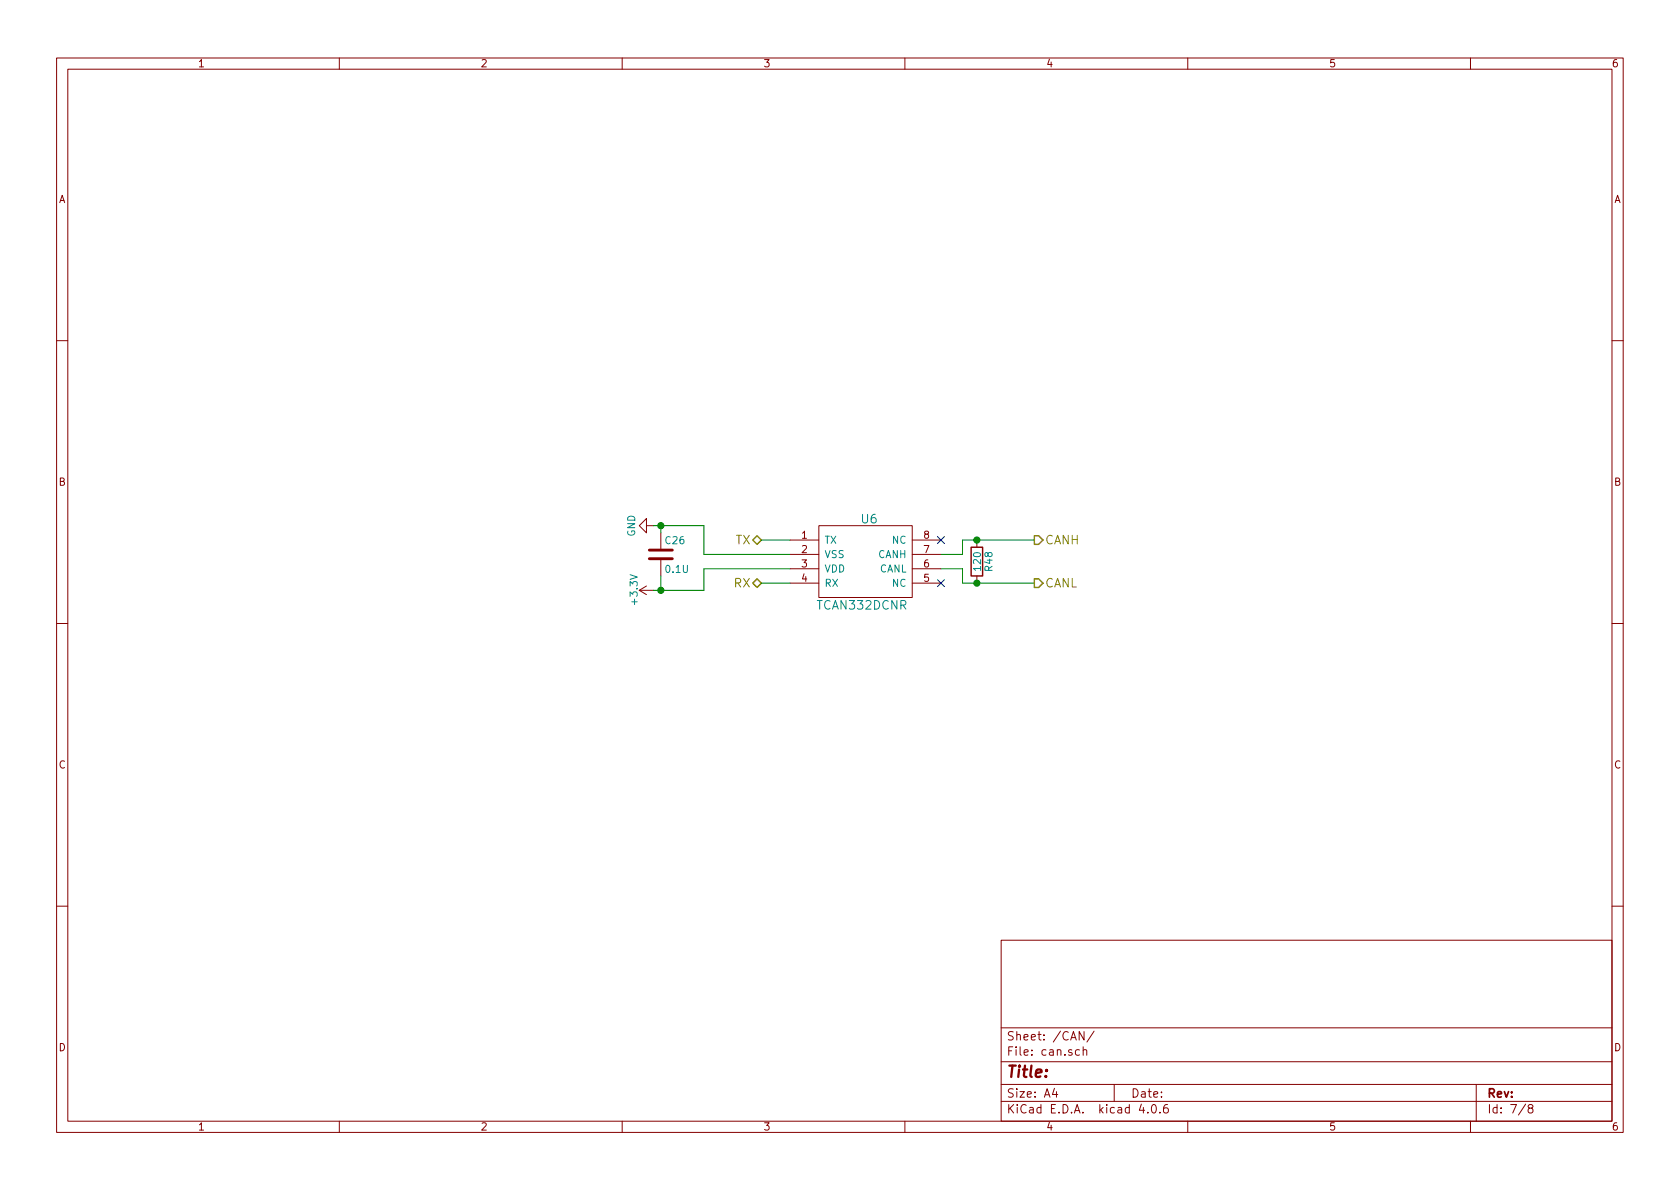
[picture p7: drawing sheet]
EESchema Schematic File Version 2
LIBS:power
LIBS:device
LIBS:transistors
LIBS:conn
LIBS:linear
LIBS:regul
LIBS:74xx
LIBS:cmos4000
LIBS:adc-dac
LIBS:memory
LIBS:xilinx
LIBS:microcontrollers
LIBS:dsp
LIBS:microchip
LIBS:analog_switches
LIBS:motorola
LIBS:texas
LIBS:intel
LIBS:audio
LIBS:interface
LIBS:digital-audio
LIBS:philips
LIBS:display
LIBS:cypress
LIBS:siliconi
LIBS:opto
LIBS:atmel
LIBS:contrib
LIBS:valves
LIBS:Symbols_DCDC-ACDC-Converter_RevC_20Jul2012
LIBS:Symbols_EN60617_13Mar2013
LIBS:Symbols_EN60617-10_HF-Radio_DRAFT_12Sep2013
LIBS:Symbols_ICs-Diskrete_RevD10
LIBS:Symbols_ICs-Opto_RevB_16Sep2013
LIBS:Symbols_Microcontroller_Philips-NXP_RevA_06Oct2013
LIBS:Symbols_Socket-DIN41612_RevA
LIBS:Symbols_Transformer-Diskrete_RevA
LIBS:SymbolsSimilarEN60617+oldDIN617-RevE8
LIBS:74xgxx
LIBS:ac-dc
LIBS:actel
LIBS:allegro
LIBS:Altera
LIBS:analog_devices
LIBS:battery_management
LIBS:bbd
LIBS:bosch
LIBS:brooktre
LIBS:cmos_ieee
LIBS:dc-dc
LIBS:diode
LIBS:elec-unifil
LIBS:ESD_Protection
LIBS:ftdi
LIBS:gennum
LIBS:graphic
LIBS:hc11
LIBS:ir
LIBS:Lattice
LIBS:leds
LIBS:logo
LIBS:maxim
LIBS:mechanical
LIBS:microchip_dspic33dsc
LIBS:microchip_pic10mcu
LIBS:microchip_pic12mcu
LIBS:microchip_pic16mcu
LIBS:microchip_pic18mcu
LIBS:microchip_pic24mcu
LIBS:microchip_pic32mcu
LIBS:modules
LIBS:motor_drivers
LIBS:motors
LIBS:msp430
LIBS:nordicsemi
LIBS:nxp
LIBS:nxp_armmcu
LIBS:onsemi
LIBS:Oscillators
LIBS:Power_Management
LIBS:powerint
LIBS:pspice
LIBS:references
LIBS:relays
LIBS:rfcom
LIBS:sensors
LIBS:silabs
LIBS:stm8
LIBS:stm32
LIBS:supertex
LIBS:switches
LIBS:transf
LIBS:triac_thyristor
LIBS:ttl_ieee
LIBS:video
LIBS:wiznet
LIBS:Worldsemi
LIBS:Xicor
LIBS:zetex
LIBS:Zilog
LIBS:BMS_V2-cache
EELAYER 25 0
EELAYER END
$Descr A4 11693 8268
encoding utf-8
Sheet 7 8
Title ""
Date ""
Rev ""
Comp ""
Comment1 ""
Comment2 ""
Comment3 ""
Comment4 ""
$EndDescr
$Comp
L TCAN332DCNR U6
U 1 1
P 5500 3750
F 0 "U6" H 6050 3900 60  0000 C CNN
F 1 "TCAN332DCNR" H 6000 3300 60  0000 C CNN
F 2 "TO_SOT_Packages_SMD:SOT-23-8_Handsoldering" H 5500 3750 60  0001 C CNN
F 3 "" H 5500 3750 60  0001 C CNN
	1    5500 3750
	1    0    0    -1  
$EndComp
Text HLabel 5300 3750 0    60   BiDi ~ 0
TX
Wire Wire Line
	5300 3750 5500 3750
Text HLabel 5300 4050 0    60   BiDi ~ 0
RX
Wire Wire Line
	5300 4050 5500 4050
$Comp
L GND #PWR024
U 1 1
P 4550 3650
F 0 "#PWR024" H 4550 3400 50  0001 C CNN
F 1 "GND" H 4550 3500 50  0000 C CNN
F 2 "" H 4550 3650 50  0001 C CNN
F 3 "" H 4550 3650 50  0001 C CNN
	1    4550 3650
	0    1    1    0   
$EndComp
$Comp
L +3.3V #PWR025
U 1 1
P 4550 4100
F 0 "#PWR025" H 4550 3950 50  0001 C CNN
F 1 "+3.3V" H 4550 4240 50  0000 C CNN
F 2 "" H 4550 4100 50  0001 C CNN
F 3 "" H 4550 4100 50  0001 C CNN
	1    4550 4100
	0    -1   -1   0   
$EndComp
$Comp
L C C26
U 1 1
P 4600 3850
F 0 "C26" H 4625 3950 50  0000 L CNN
F 1 "0.1U" H 4625 3750 50  0000 L CNN
F 2 "Capacitors_SMD:C_1206_HandSoldering" H 4638 3700 50  0001 C CNN
F 3 "" H 4600 3850 50  0001 C CNN
	1    4600 3850
	1    0    0    -1  
$EndComp
Wire Wire Line
	4550 3650 4900 3650
Wire Wire Line
	4600 3650 4600 3700
Wire Wire Line
	4550 4100 4900 4100
Wire Wire Line
	4600 4100 4600 4000
Wire Wire Line
	4900 3650 4900 3850
Wire Wire Line
	4900 3850 5500 3850
Connection ~ 4600 3650
Wire Wire Line
	4900 4100 4900 3950
Wire Wire Line
	4900 3950 5500 3950
Connection ~ 4600 4100
Text HLabel 7200 3750 2    60   Output ~ 0
CANH
Text HLabel 7200 4050 2    60   Output ~ 0
CANL
$Comp
L R R48
U 1 1
P 6800 3900
F 0 "R48" V 6880 3900 50  0000 C CNN
F 1 "120" V 6800 3900 50  0000 C CNN
F 2 "Resistors_SMD:R_1206_HandSoldering" V 6730 3900 50  0001 C CNN
F 3 "" H 6800 3900 50  0001 C CNN
	1    6800 3900
	1    0    0    -1  
$EndComp
Wire Wire Line
	6550 3850 6700 3850
Wire Wire Line
	6700 3850 6700 3750
Wire Wire Line
	6700 3750 7200 3750
Connection ~ 6800 3750
Wire Wire Line
	6550 3950 6700 3950
Wire Wire Line
	6700 3950 6700 4050
Wire Wire Line
	6700 4050 7200 4050
Connection ~ 6800 4050
NoConn ~ 6550 3750
NoConn ~ 6550 4050
$EndSCHEMATC
